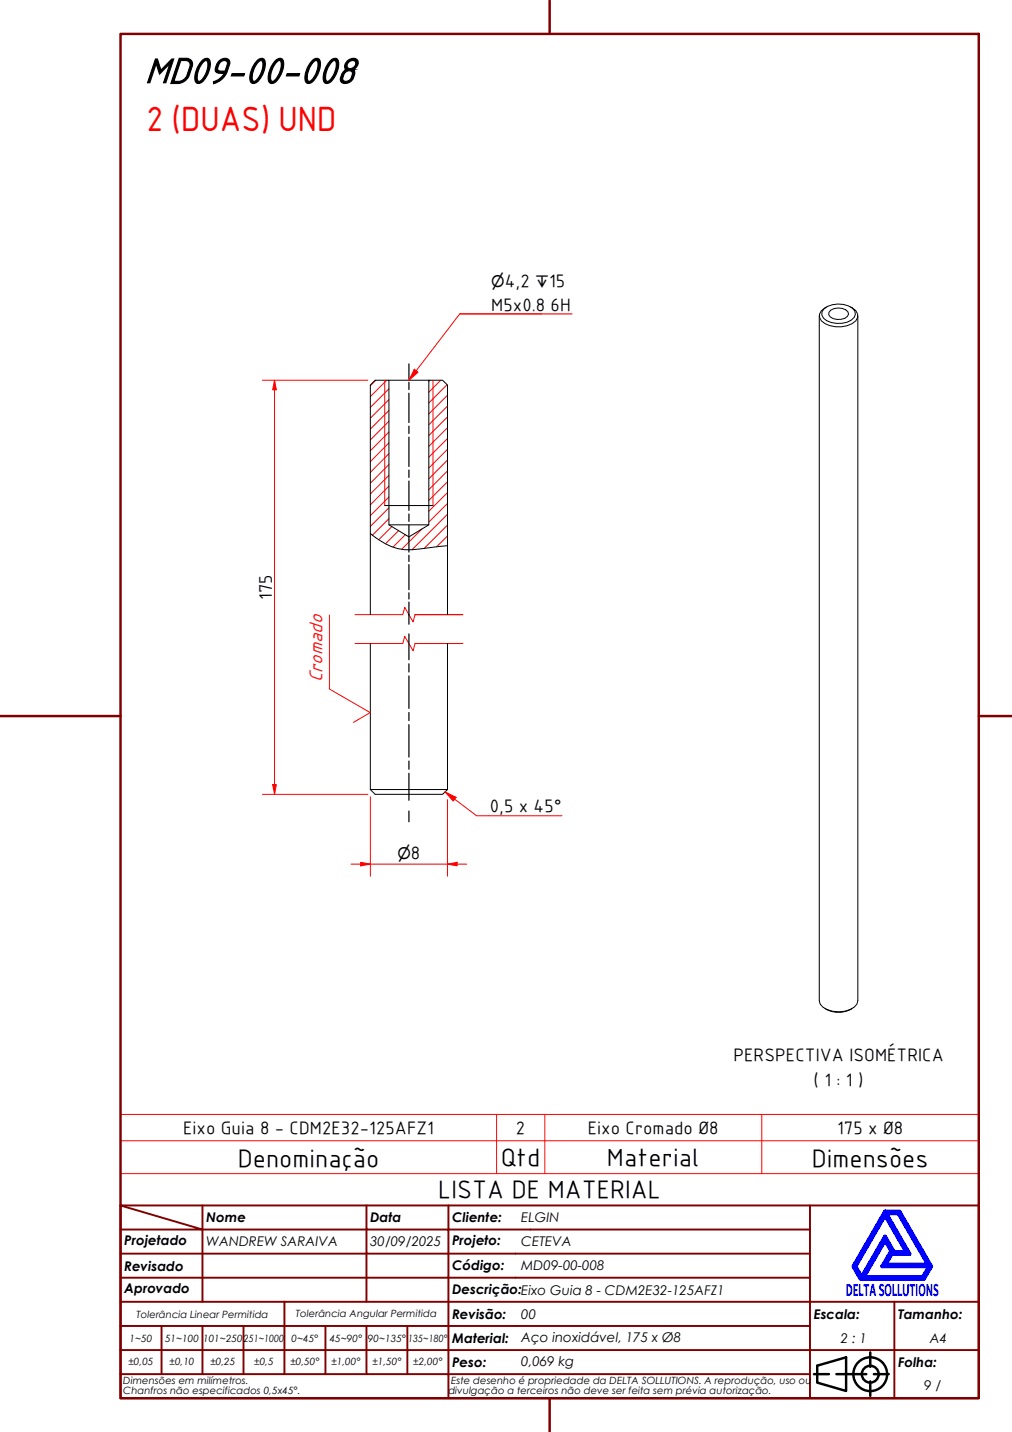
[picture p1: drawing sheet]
<svg xmlns="http://www.w3.org/2000/svg" width="210mm" height="297mm" viewBox="0 0 210 297" stroke-linecap="round" stroke-linejoin="round" font-family="sans-serif">
<!-- layer: Hatch (ABNT) -->
<g fill="none" stroke="#f00" stroke-width=".21">
<path d="M78 78.9l-1.2 1.1M80.2 78.9l-3.4 3.4M89.2 78.9l-.3 .2M91.4 78.9l-2.5 2.5M92.7 79.8l-3.8 3.8M80.7 98.6l-3.9 3.9M80.7 96.4l-3.9 3.8M80.7 94.1l-3.9 3.9M80.7 91.9l-3.9 3.8M80.7 89.6l-3.9 3.9M80.7 87.4l-3.9 3.9M80.7 85.1l-3.9 3.9"/>
<path d="M80.7 82.9l-3.9 3.8M80.7 80.7l-3.9 3.8M92.8 99.9l-3.9 3.9M92.8 97.7l-3.9 3.9M92.8 95.4l-3.9 3.9M92.8 93.2l-3.9 3.9M92.8 91l-3.9 3.8M92.8 88.7l-3.9 3.9M92.8 86.5l-3.9 3.8M92.8 84.2l-3.9 3.9M92.8 82l-3.9 3.9M80.7 107.6l-3.5 3.4"/>
<path d="M80.7 105.3l-3.9 3.9M80.7 103.1l-3.9 3.9M80.7 100.8l-3.9 3.9M81.3 109.2l-2.8 2.8M82.7 110.1l-2.8 2.7M84.1 110.9l-2.6 2.6M87.5 109.7l-4.2 4.2M92.8 111.2l-2.2 2.2M92.8 108.9l-4.8 4.9M92.8 106.7l-7.4 7.3M92.8 104.4l-3.9 3.9M92.8 102.2l-3.9 3.9"/>
</g>
<!-- layer: Linha Corte (ABNT) -->
<path d="M73.6 133.5h9.9l.4-1.5 1.8 3 .4-1.5h9.9h-9.9M73.6 127.5h9.9l.4-1.5 1.8 3 .4-1.5h9.9h-9.9" fill="none" stroke="#f00" stroke-width=".21"/>
<!-- layer: Visible (ABNT) -->
<g fill="none" stroke="#000" stroke-width=".21">
<path d="M80.7 78.9h8.2M169.9 65.5v142.1a2.89 2.89 0 0 0 2.8 2.2 5.2 5.2 0 0 0 5-1.5l.2-.7v-142.1M170.9 64.1a5.1 5.1 0 0 1 5.9-.2 1.42 1.42 0 0 1-.2 2.5 5.1 5.1 0 0 1-5.8-.4l-.3-.7v-.6zM171.4 63.7a1.91 1.91 0 0 0-1 2.9 5.7 5.7 0 0 0 7.1 0 1.67 1.67 0 0 0-.7-2.7l-.4-.2M172.3 64.3a2.95 2.95 0 0 1 3.6 .4l.1 .5a2.02 2.02 0 0 1-2.4 1.1l-.8-.2-.6-.4-.3-.4v-.5zM76.8 110.7v-30.8l1-1h2.9v30l4.1 2.5 4.1-2.5v-30h2.9l1 1v33.3M76.8 110.7a14.9 14.9 0 0 0 7.1 3.3h1.6l7.3-.8M76.8 110.7v16.8M79.8 104.9h10M80.7 108.9h8.2M92.8 113.2v14.3M76.8 133.5v30.3"/>
<path d="M92.8 133.5v30.3M76.8 163.8h16l-1 1h-14zM171.1 209.2a5.3 5.3 0 0 0 5.7 0"/>
</g>
<!-- layer: Visible Narrow (ABNT) -->
<path d="M79.8 78.9v26M89.8 78.9v26" fill="none" stroke="#f00" stroke-width=".21"/>
<path d="M25 236.6h178v-5.4h-178v12.2M103 231.2v12.2M113 231.2v12.2M158 231.2v12.2M203 236.6v6.8h-178M25 243.4v6.6h178v-6.6" fill="none" stroke="#f00" stroke-width=".21"/>
<!-- layer: Borda A3/A4 (ABNT) -->
<path d="M25 7h178v283h-178zM114 0v7M0 148.5h25M203 148.5h7M114 290v7" fill="none" stroke="#800000" stroke-width=".51"/>
<path d="M183.6 257.3l1.2 2.2-1.8 3.2h9.7l-1.3 2.2h-12.2zM183.6 252.1l4.4 7.6h-2.6l-1.8-3.2-4.9 8.4-1.3-2.2zM183.6 251.3h3l6.5 11.4-1.5 2.6h-13.1l-1.5-2.6zM183.8 251.7h2.5l6.2 10.6h-8.8l1.3-2.2h3.7zM185 259.7h.2l-.1 .2z" fill="none" stroke="#00f" stroke-width=".8"/>
<!-- layer: 0 -->
<path d="M178.5 265.3h13.1" fill="none" stroke="#000" stroke-width=".21"/>
<g fill="none" stroke="#800000" stroke-width=".4">
<path d="M25 250l17 5h-17M25 250h178v40h-178zM42 255h34v5h17M42 255v15M42 250v5M76 250v5h17v5M93 250v5h75M168 250v20h-143M25 260h51v10M25 275h17M33.5 275v10M50.5 275h-8.5v10"/>
<path d="M59 270v15h-8.5M67.5 275v10h-8.5M76 275v10h8.5M84.5 275v10M93 275h-42.5v10M93 260v5h-68M93 275v10h75M93 260h75M93 275h75M168 265h-75v10M185.5 270v10h17.5M203 270h-35v10h17.5v10"/>
<path d="M25 285h25.5M25 280h143v10M67.5 285h8.5M84.5 285h8.5v5"/>
</g>
<g fill="none" stroke="#000" stroke-width=".51">
<path d="M168.8 285h3.1M169.5 283.3l6-1.8v7l-6-1.7zM173.5 285h6.2M180.5 280.5v3M180.5 286.5v3M181.3 285h3"/>
<circle cx="180.5" cy="285" r="3.5"/>
<circle cx="180.5" cy="285" r="1.75"/>
</g>
<!-- layer: Eixo de trabalho (ISO) -->
<g fill="none" stroke="#000" stroke-width=".25">
<path d="M84.8 75.5v3M84.8 79.3v1.5M84.8 81.6v6M84.8 88.4v1.5M84.8 90.7v6.1M84.8 97.5v1.5M84.8 99.8v6.1M84.8 106.6v1.5M84.8 108.9v5.6M84.8 115.2v1.3M84.8 117.1v5.2M84.8 131.5v5.3"/>
<path d="M84.8 123v1.3M84.8 124.9v4.6M84.8 137.7v1.7M84.8 140.2v6.7M84.8 147.8v1.7M84.8 150.3v6.7M84.8 157.9v1.7M84.8 160.4v5.6M84.8 168.2v2.3"/>
</g>
<path d="M92.8 179.2h2" fill="none" stroke="#f00" stroke-width=".21"/>
<path d="M92.8 179.2l2-.3v.7z" fill="#f00"/>
<path d="M74.8 179.2h2M92.8 179.2l2-.3v.7z" fill="none" stroke="#f00" stroke-width=".21"/>
<path d="M74.8 178.9l2 .3-2 .4z" fill="#f00"/>
<path d="M72.8 179.2h2M74.8 178.9l2 .3-2 .4zM76.8 179.2h16M76.8 165.3v16.4M92.8 165.9v15.8M94.8 179.2h2" fill="none" stroke="#f00" stroke-width=".21"/>
<path d="M86.3 76.9l-1.5 2" fill="none" stroke="#f00" stroke-width=".21"/>
<path d="M85.9 76.6l.8 .6-1.9 1.7z" fill="#f00"/>
<path d="M85.9 76.6l.8 .6-1.9 1.7zM95.4 65.1h23.3M112.4 65.1h-17l-9.1 11.8" fill="none" stroke="#f00" stroke-width=".21"/>
<path d="M56.9 162.8v2" fill="none" stroke="#f00" stroke-width=".21"/>
<path d="M56.6 162.8h.7l-.4 2z" fill="#f00"/>
<path d="M56.9 78.9v2M56.6 162.8h.7l-.4 2z" fill="none" stroke="#f00" stroke-width=".21"/>
<path d="M56.9 78.9l.4 2h-.7z" fill="#f00"/>
<path d="M54.4 78.9h21.9M56.9 78.9l.4 2h-.7zM56.9 80.9v81.9M54.4 164.8h21.9" fill="none" stroke="#f00" stroke-width=".21"/>
<path d="M68.3 127.6v15.3l8.5 4.9-3.5 2M92.3 164.3l2 1.5" fill="none" stroke="#f00" stroke-width=".21"/>
<path d="M92.3 164.3l2.3 1.1-.6 .8z" fill="#f00"/>
<path d="M92.3 164.3l2.3 1.1-.6 .8zM94.3 165.8l4.5 3.4h17.8" fill="none" stroke="#f00" stroke-width=".21"/>
<text font-size="81.9" fill="#fff" x="188.7" y="289">.</text>
<text font-size="8.1" x="30" y="17.2">MD09-00-008</text>
<text font-size="7" fill="#f00" x="30.4" y="27.1">2 (DUAS) UND</text>
<g font-size="5.4">
<text x="49.3" y="242">Denominação</text>
<text x="103.9" y="241.8">Qtd</text>
<text x="125.9" y="241.8">Material</text>
<text x="168.4" y="242">Dimensões</text>
<text x="90.9" y="248.5">LISTA DE MATERIAL</text>
</g>
<text font-size="4.1" fill="#f00" x="66.8" y="141.6" transform="rotate(-90 66.8 141.6)">Cromado</text>
<g font-size="3.9">
<text x="104.7" y="59.5">4,2</text>
<text x="113.9" y="59.5">15</text>
<text x="101.9" y="64.5">M5x0.8</text>
<text x="114.2" y="64.5">6H</text>
<text x="56.4" y="124.5" transform="rotate(-90 56.4 124.5)">175</text>
<text x="101.6" y="168.4">0,5 x 45°</text>
<text x="85.2" y="178.1">8</text>
<text x="152.1" y="220.2">PERSPECTIVA ISOMÉTRICA</text>
<text x="168.8" y="225.2">( 1 : 1 )</text>
<text x="38" y="235.2">Eixo Guia 8 - CDM2E32-125AFZ1</text>
<text x="107" y="235.2">2</text>
<text x="121.9" y="235.2">Eixo Cromado Ø8</text>
<text x="173.7" y="235.2">175 x Ø8</text>
</g>
<text font-size="3.9" fill="#00f" x="175.4" y="268.8">DELTASOLLUTIONS</text>
<g font-size="3.3">
<text x="101.9" y="59.5">⌀</text>
<text x="111" y="59.5">↧</text>
<text x="82.4" y="178.1">⌀</text>
</g>
<g font-size="2.8">
<text x="42.8" y="253.5">Nome</text>
<text x="76.8" y="253.5">Data</text>
<text x="93.8" y="253.6">Cliente:</text>
<text x="108.1" y="253.5">ELGIN</text>
<text x="25.8" y="263.6">Revisado</text>
<text x="25.8" y="258.3">Projetado</text>
<text x="42.8" y="258.5">WANDREW SARAIVA</text>
<text x="76.8" y="258.4">30/09/2025</text>
<text x="93.8" y="263.4">Código:</text>
<text x="93.8" y="258.3">Projeto:</text>
<text x="108.1" y="263.5">MD09-00-008</text>
<text x="108.1" y="258.5">CETEVA</text>
<text x="25.8" y="268.3">Aprovado</text>
<text x="93.8" y="268.3">Descrição:Eixo Guia 8 - CDM2E32-125AFZ1</text>
<text x="93.8" y="273.6">Revisão:</text>
<text x="108.1" y="273.5">00</text>
<text x="168.8" y="273.5">Escala:</text>
<text x="186.3" y="273.5">Tamanho:</text>
<text x="93.8" y="278.6">Material:</text>
<text x="108.1" y="278.4">Aço inoxidável, 175 x Ø8</text>
<text x="174.4" y="278.5">2 : 1</text>
<text x="192.8" y="278.6">A4</text>
<text x="93.8" y="283.5">Peso:</text>
<text x="108.1" y="283.3">0,069 kg</text>
<text x="186.3" y="283.5">Folha:</text>
<text x="191.7" y="288.4">9 / 9</text>
</g>
<g font-size="2.1">
<text x="28.3" y="273.3">Tolerância Linear Permitida</text>
<text x="61.4" y="273.1">Tolerância Angular Permitida</text>
<text x="26.9" y="278.3">1~50</text>
<text x="34.2" y="278.3">51~100</text>
<text x="42.1" y="278.3">101~250</text>
<text x="50.5" y="278.3">251~1000</text>
<text x="60.5" y="278.3">0~45°</text>
<text x="68.4" y="278.3">45~90°</text>
<text x="76.3" y="278.3">90~135°</text>
<text x="84.7" y="278.3">135~180°</text>
<text x="25.6" y="287.1">Dimensões em milímetros.</text>
<text x="26.6" y="283.2">±0,05</text>
<text x="35.2" y="283.2">±0,10</text>
<text x="43.6" y="283.2">±0,25</text>
<text x="52.7" y="283.2">±0,5</text>
<text x="60.2" y="283.2">±0,50°</text>
<text x="68.7" y="283.2">±1,00°</text>
<text x="77.2" y="283.2">±1,50°</text>
<text x="85.7" y="283.2">±2,00°</text>
<text x="93.6" y="287.1">Este desenho é propriedade da DELTA SOLLUTIONS. A reprodução, uso ou</text>
<text x="25.6" y="289.2">Chanfros não especificados 0,5x45°.</text>
<text x="93" y="289.2">divulgação a terceiros não deve ser feita sem prévia autorização.</text>
</g>
</svg>
